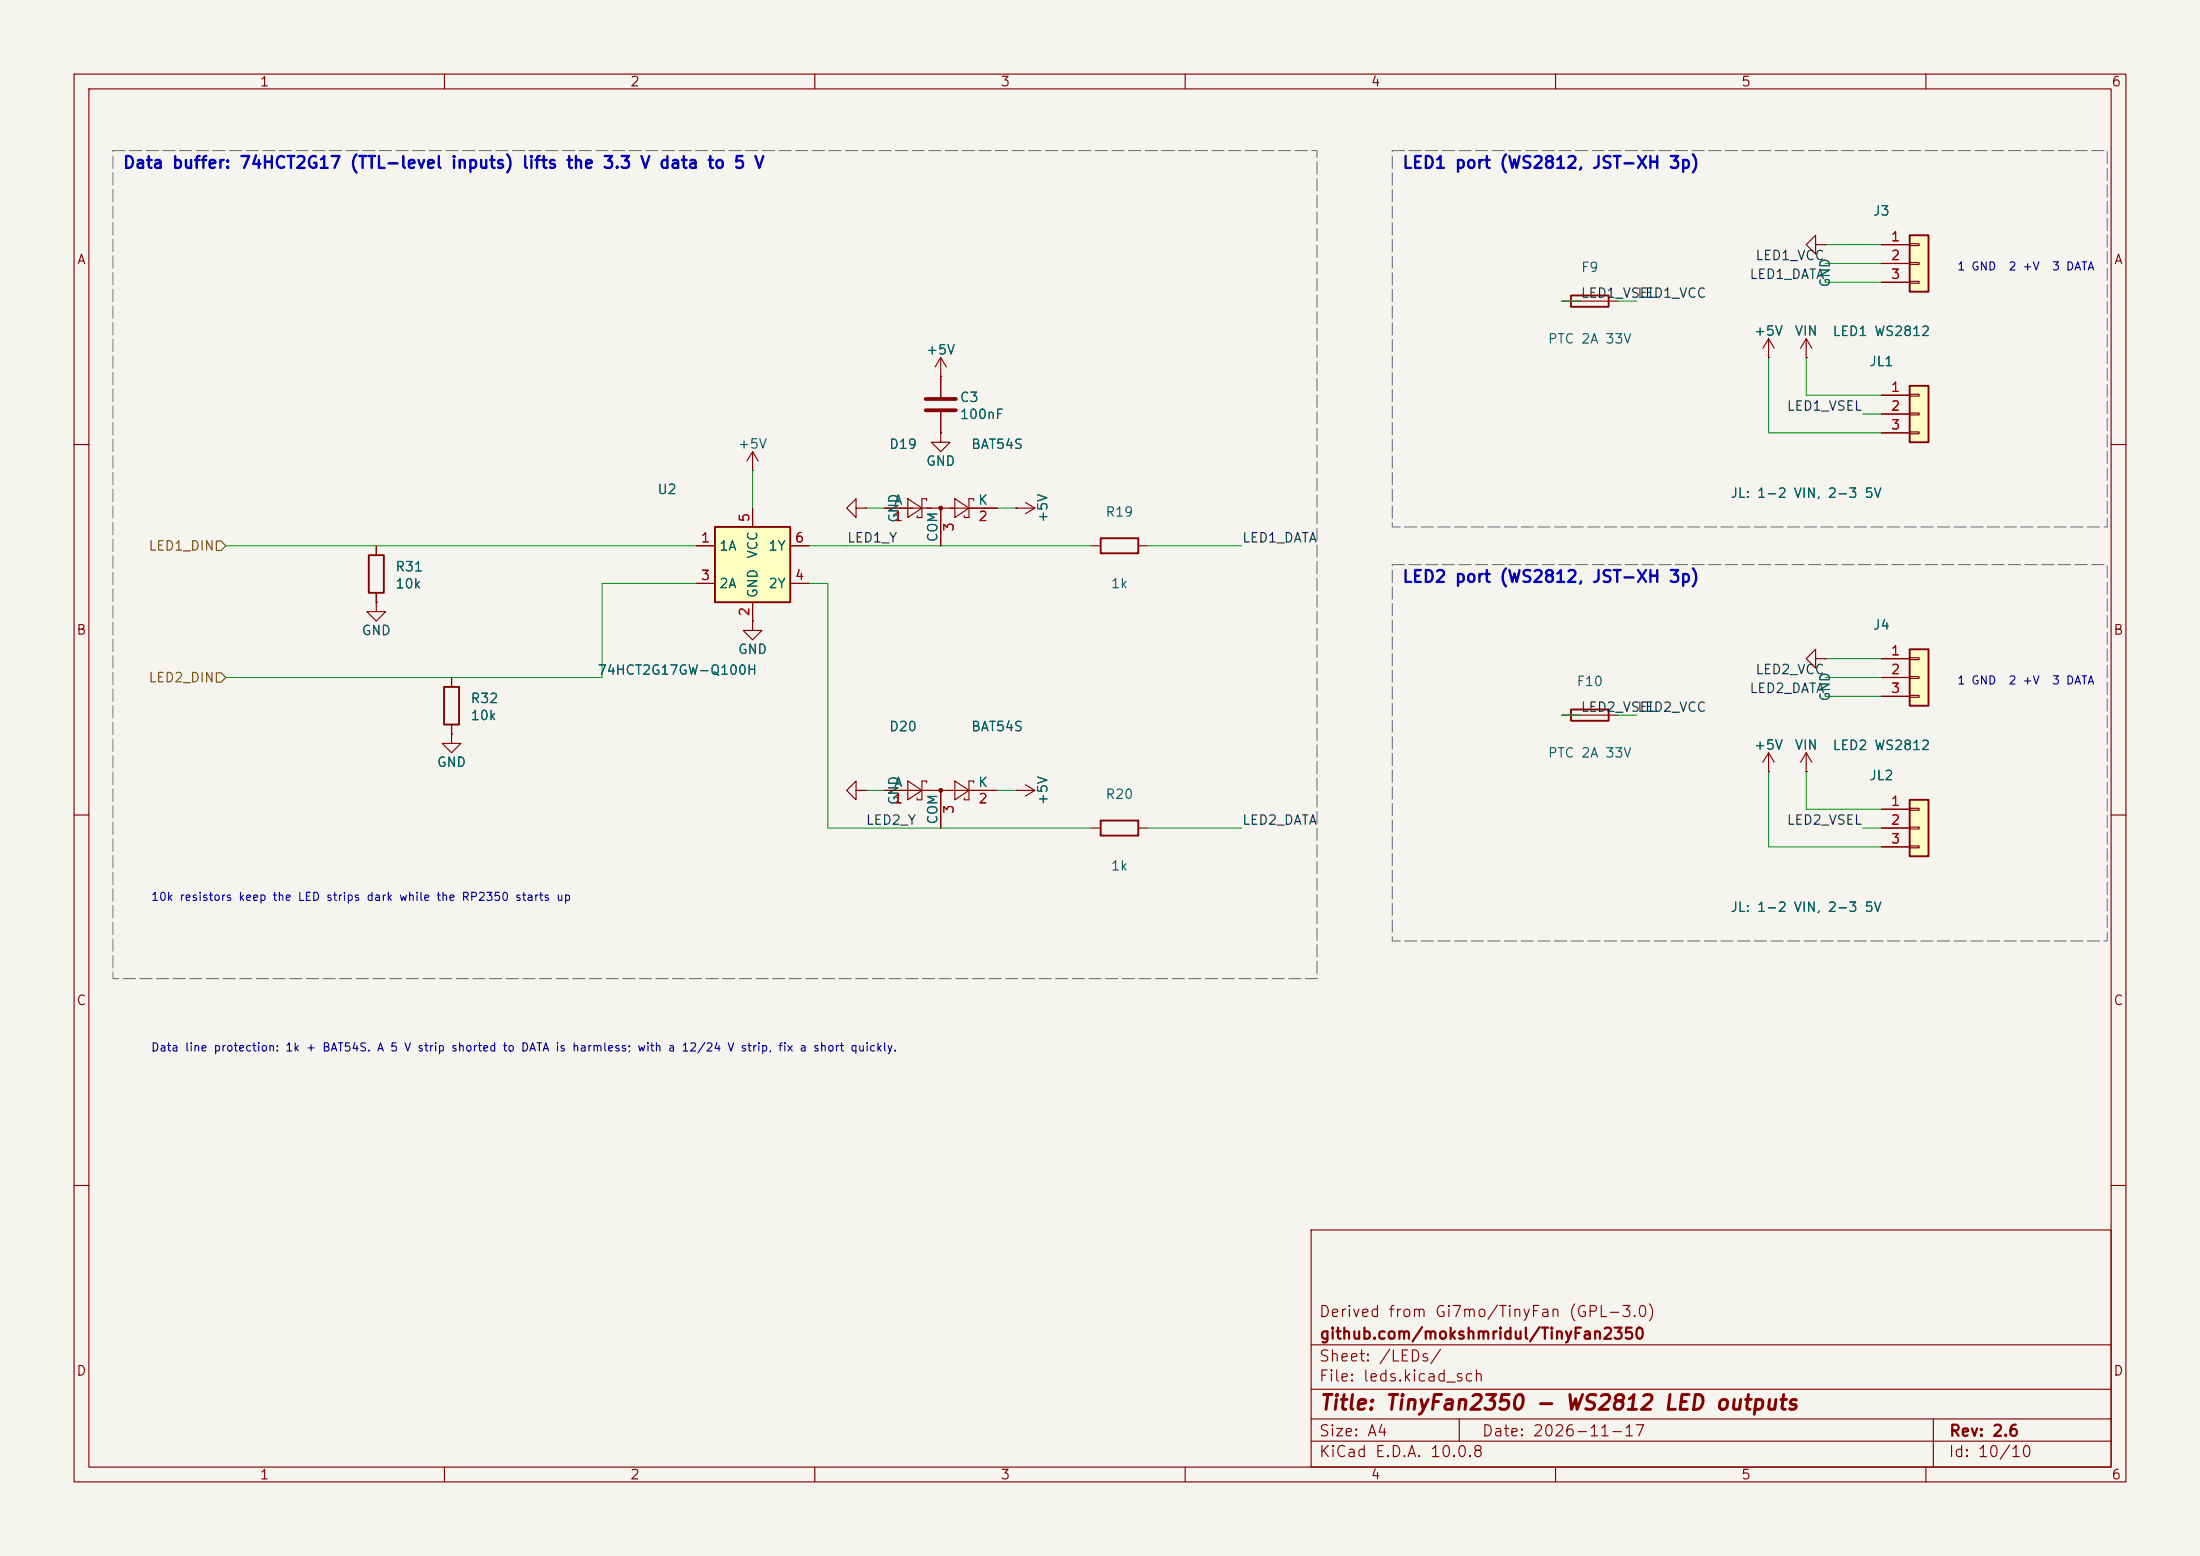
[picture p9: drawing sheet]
<svg xmlns="http://www.w3.org/2000/svg" width="297mm" height="210mm" viewBox="0 0 297 210" stroke-linecap="round" stroke-linejoin="round" font-family="sans-serif">
<path d="M0 0h297v210h-297z" fill="#f5f4ef" stroke="#f5f4ef" stroke-width=".14"/>
<g fill="none" stroke="#840000" stroke-width=".15">
<path d="M10 10h277v190h-277zM12 12h273v186h-273zM60 10v2M110 10v2M160 10v2M210 10v2M260 10v2M10 60h2M285 60h2M10 110h2M285 110h2M10 160h2"/>
<path d="M177 166h108v32h-108zM285 160h2M60 198v2M110 198v2M160 198v2M177 194.5h108M177 191.5h108M177 187.5h108M177 181.5h108M197 191.5v3M210 198v2M260 198v2"/>
<path d="M261 191.5v6.5"/>
</g>
<path d="M257.8 108h2.5v7.6h-2.5z" fill="#ffffc2"/>
<path d="M257.8 108h2.5v7.6h-2.5z" fill="none" stroke="#840000" stroke-width=".25"/>
<path d="M127 50.8v2.8M127 55.6v2.8M254 109.2h3.8M254 111.8h3.8M254 114.3h3.8M257.8 109.1h1.3v.2h-1.3zM257.8 111.6h1.3v.3h-1.3zM257.8 114.2h1.3v.2h-1.3z" fill="none" stroke="#840000" stroke-width=".15"/>
<path d="M125 53.8h4M125 55.4h4" fill="none" stroke="#840000" stroke-width=".51"/>
<path d="M96.5 71.1h10.2v10.2h-10.2z" fill="#ffffc2"/>
<path d="M96.5 71.1h10.2v10.2h-10.2z" fill="none" stroke="#840000" stroke-width=".25"/>
<g fill="none" stroke="#840000" stroke-width=".15">
<path d="M94 73.7h2.5M94 78.7h2.5M101.6 63.5h.1M101.6 61v2.5M101.6 68.6v2.5M101.6 61l-.8 1.2M101.6 61l.8 1.2M106.7 73.7h2.5M106.7 78.7h2.5M119.4 68.6h15.2M122.6 67.3l1.9 1.3-1.9 1.3zM125.1 67.6v-.3h-.6v2.6h-.7v-.3"/>
<path d="M127 68.6v5.1M128.9 67.3l1.9 1.3-1.9 1.3zM131.4 67.6v-.3h-.6v2.6h-.6v-.3M101.6 81.3v2.5M245.1 88.9v-1.3l-1.3 1.3 1.3 1.3v-1.3h1.3M246.4 88.9h.1M238.8 104.1h.1M238.8 101.6l-.8 1.3M238.8 101.6l.7 1.3M238.8 101.6v2.5M243.8 104.1h.1M243.8 101.6l-.7 1.3"/>
<path d="M243.8 101.6l.8 1.3M243.8 101.6v2.5"/>
</g>
<circle cx="127" cy="68.6" r=".25" fill="#840000" stroke="#840000" stroke-width=".15"/>
<path d="M257.8 87.6h2.5v7.7h-2.5z" fill="#ffffc2"/>
<path d="M212.1 95.8h5.1v1.5h-5.1zM257.8 87.6h2.5v7.7h-2.5z" fill="none" stroke="#840000" stroke-width=".25"/>
<g fill="none" stroke="#840000" stroke-width=".15">
<path d="M127 58.4v1.3h1.3l-1.3 1.3-1.3-1.3h1.3M127 58.4h.1M238.8 48.3h.1M238.8 45.7l-.8 1.3M238.8 45.7l.7 1.3M238.8 45.7v2.6M210.8 96.5h7.6M254 88.9h3.8M254 91.4h3.8M254 94h3.8M257.8 88.8h1.3v.2h-1.3zM257.8 91.3h1.3v.3h-1.3z"/>
<path d="M257.8 93.9h1.3v.2h-1.3z"/>
</g>
<path d="M257.8 31.8h2.5v7.6h-2.5z" fill="#ffffc2"/>
<path d="M212.1 39.9h5.1v1.5h-5.1zM257.8 31.8h2.5v7.6h-2.5z" fill="none" stroke="#840000" stroke-width=".25"/>
<path d="M254 33h3.8M254 35.6h3.8M254 38.1h3.8M257.8 32.9h1.3v.2h-1.3zM257.8 35.4h1.3v.3h-1.3zM257.8 38h1.3v.2h-1.3zM210.8 40.6h7.6M243.8 48.3h.1M243.8 45.7l-.7 1.3M243.8 45.7l.8 1.3M243.8 45.7v2.6" fill="none" stroke="#840000" stroke-width=".15"/>
<path d="M257.8 52.1h2.5v7.6h-2.5z" fill="#ffffc2"/>
<path d="M257.8 52.1h2.5v7.6h-2.5zM49.8 74.9h2v5.1h-2zM148.6 72.6h5.1v2.1h-5.1zM59.9 92.7h2.1v5.1h-2.1zM148.6 110.7h5.1v2.1h-5.1z" fill="none" stroke="#840000" stroke-width=".25"/>
<g fill="none" stroke="#840000" stroke-width=".15">
<path d="M245.1 33v-1.2l-1.3 1.2 1.3 1.3v-1.3h1.3M246.4 33h.1M254 33h3.8M254 35.6h3.8M254 38.1h3.8M127 50.8h.1M127 58.4h.1M127 48.3l-.8 1.2M127 48.3l.8 1.2M127 48.3v5.3M127 55.6v2.8M238.8 48.3h.1"/>
<path d="M243.8 48.3h.1M254 53.3h3.8M254 55.9h3.8M254 58.4h3.8M257.8 53.2h1.3v.3h-1.3zM257.8 55.8h1.3v.2h-1.3zM257.8 58.3h1.3v.2h-1.3zM50.8 73.7v1.2M94 73.7h2.5M94 78.7h2.5M101.6 68.6v2.5M106.7 73.7h2.5"/>
<path d="M106.7 78.7h2.5M115.6 68.6v-1.3l-1.3 1.3 1.3 1.3v-1.3h1.2M116.8 68.6h.1M119.4 68.6h3.8M127 68.6v5.1M130.8 68.6h3.8M137.2 68.6h.1M137.2 68.6h2.5M138.4 67.8l1.3 .8M139.7 68.6l-1.3 .7M147.3 73.7h1.3M153.7 73.7h1.2"/>
<path d="M50.8 81.3v1.3h1.3l-1.3 1.2-1.3-1.2h1.3M50.8 81.3h.1M50.8 80v1.3M61 99.1v1.2h1.2l-1.2 1.3-1.3-1.3h1.3M61 99.1h.1M61 91.4v1.3M61 97.8v1.3M101.6 83.8v1.3h1.3l-1.3 1.3-1.3-1.3h1.3M101.6 83.8h.1M101.6 81.3v2.5M246.4 88.9h.1M254 88.9h3.8"/>
<path d="M254 91.4h3.8M254 94h3.8M115.6 106.7v-1.3l-1.3 1.3 1.3 1.3v-1.3h1.2M116.8 106.7h.1M119.4 106.7h15.2M122.6 105.4l1.9 1.3-1.9 1.3zM125.1 105.7v-.3h-.6v2.6h-.7v-.3M127 106.7v5.1M128.9 105.4l1.9 1.3-1.9 1.3zM131.4 105.7v-.3h-.6v2.6h-.6v-.3M137.2 106.7h.1M137.2 106.7h2.5"/>
<path d="M138.4 105.9l1.3 .8M139.7 106.7l-1.3 .7M147.3 111.8h1.3M153.7 111.8h1.2M238.8 104.1h.1M243.8 104.1h.1M254 111.8h3.8M254 109.2h3.8M254 114.3h3.8"/>
</g>
<circle cx="127" cy="106.7" r=".25" fill="#840000" stroke="#840000" stroke-width=".15"/>
<path d="M29.2 73h.6l.7 .7-.7 .6h-.6zM29.2 90.8h.6l.7 .6-.7 .7h-.6z" fill="none" stroke="#725600" stroke-width=".15"/>
<g fill="none" stroke="#009600" stroke-width=".14">
<path d="M246.4 35.6h7.6M246.4 33h7.6M246.4 38.1h7.6M210.8 40.6h2.6M218.4 40.6h2.6M238.8 48.3v10.1h15.2M243.8 48.3v5h10.2M251.5 55.9h2.5M30.5 73.7h63.5M94 78.7h-12.7v12.7h-50.8M101.6 63.5v5.1M109.2 73.7h38.1"/>
<path d="M109.2 78.7h2.6v33.1h35.5M116.8 68.6h2.6M134.6 68.6h2.6M154.9 73.7h12.7M210.8 96.5h2.6M218.4 96.5h2.6M246.4 91.4h7.6M246.4 88.9h7.6M246.4 94h7.6M116.8 106.7h2.6M134.6 106.7h2.6M154.9 111.8h12.7"/>
<path d="M238.8 104.1v10.2h15.2M243.8 104.1v5.1h10.2M251.5 111.8h2.5"/>
</g>
<path d="M15.2 20.3h162.6v111.8h-162.6zM188 20.3h96.5v50.8h-96.5zM188 76.2h96.5v50.8h-96.5z" fill="none" stroke="#787878" stroke-width=".15" stroke-dasharray="1.6 .6"/>
<text font-size="2" fill="#840000" x="178" y="190.8">Title: TinyFan2350 - WS2812 LED outputs</text>
<g font-size="1.6" fill="#0000c2">
<text x="16.5" y="23.1">Data buffer: 74HCT2G17 (TTL-level inputs) lifts the 3.3 V data to 5 V</text>
<text x="189.2" y="23.1">LED1 port (WS2812, JST-XH 3p)</text>
<text x="189.2" y="79">LED2 port (WS2812, JST-XH 3p)</text>
</g>
<g font-size="1.5" fill="#840000">
<text x="178" y="178.1">Derived from Gi7mo/TinyFan (GPL-3.0)</text>
<text x="178" y="184.1">Sheet: /LEDs/</text>
<text x="178" y="181.1">github.com/mokshmridul/TinyFan2350</text>
<text x="178" y="186.8">File: leds.kicad_sch</text>
<text x="178" y="197">KiCad E.D.A. 10.0.8</text>
<text x="178" y="194.2">Size: A4</text>
<text x="200" y="194.2">Date: 2026-11-17</text>
<text x="263" y="197">Id: 10/10</text>
<text x="263" y="194.2">Rev: 2.6</text>
</g>
<g font-size="1.3" fill="#840000">
<text x="35" y="12">1</text>
<text x="85" y="12">2</text>
<text x="135" y="12">3</text>
<text x="185" y="12">4</text>
<text x="235" y="12">5</text>
<text x="285" y="12">6</text>
<text x="10.3" y="36">A</text>
<text x="285.3" y="36">A</text>
<text x="10.2" y="86">B</text>
<text x="285.2" y="86">B</text>
<text x="10.2" y="136">C</text>
<text x="285.2" y="136">C</text>
<text x="10.2" y="186">D</text>
<text x="285.2" y="186">D</text>
<text x="35" y="200">1</text>
<text x="85" y="200">2</text>
<text x="135" y="200">3</text>
<text x="185" y="200">4</text>
<text x="235" y="200">5</text>
<text x="285" y="200">6</text>
</g>
<g font-size="1.3" fill="#006464">
<text x="252.8" y="29.4">J3</text>
<text x="213.4" y="37">F9</text>
<text x="247.3" y="38.9" transform="rotate(-90 247.3 38.9)">GND</text>
<text x="208.9" y="46.7">PTC 2A 33V</text>
<text x="236.7" y="45.6">+5V</text>
<text x="242.2" y="45.6">VIN</text>
<text x="247.3" y="45.7">LED1 WS2812</text>
<text x="124.9" y="48.2">+5V</text>
<text x="252.3" y="49.7">JL1</text>
<text x="129.5" y="54.6">C3</text>
<text x="129.5" y="56.9">100nF</text>
<text x="99.5" y="60.9">+5V</text>
<text x="119.9" y="60.9">D19</text>
<text x="124.9" y="63.2">GND</text>
<text x="131" y="60.9">BAT54S</text>
<text x="88.7" y="67">U2</text>
<text x="120.6" y="68.4">A</text>
<text x="121.6" y="70.6" transform="rotate(-90 121.6 70.6)">GND</text>
<text x="132" y="68.4">K</text>
<text x="141.7" y="70.6" transform="rotate(-90 141.7 70.6)">+5V</text>
<text x="149.2" y="70.1">R19</text>
<text x="233.5" y="67.5">JL: 1-2 VIN, 2-3 5V</text>
<text x="53.3" y="77.4">R31</text>
<text x="97" y="74.6">1A</text>
<text x="102.6" y="75.5" transform="rotate(-90 102.6 75.5)">VCC</text>
<text x="103.6" y="74.6">1Y</text>
<text x="126.9" y="73.3" transform="rotate(-90 126.9 73.3)">COM</text>
<text x="53.3" y="79.7">10k</text>
<text x="97" y="79.7">2A</text>
<text x="102.6" y="80.8" transform="rotate(-90 102.6 80.8)">GND</text>
<text x="103.6" y="79.7">2Y</text>
<text x="149.9" y="79.7">1k</text>
<text x="48.7" y="86">GND</text>
<text x="99.5" y="88.6">GND</text>
<text x="252.8" y="85.3">J4</text>
<text x="63.4" y="95.2">R32</text>
<text x="80.6" y="91.4">74HCT2G17GW-Q100H</text>
<text x="212.7" y="92.9">F10</text>
<text x="247.3" y="94.8" transform="rotate(-90 247.3 94.8)">GND</text>
<text x="63.4" y="97.5">10k</text>
<text x="119.9" y="99">D20</text>
<text x="131" y="99">BAT54S</text>
<text x="236.7" y="101.5">+5V</text>
<text x="242.2" y="101.5">VIN</text>
<text x="247.3" y="101.5">LED2 WS2812</text>
<text x="58.9" y="103.8">GND</text>
<text x="120.6" y="106.5">A</text>
<text x="132" y="106.5">K</text>
<text x="208.9" y="102.6">PTC 2A 33V</text>
<text x="252.3" y="105.6">JL2</text>
<text x="121.6" y="108.7" transform="rotate(-90 121.6 108.7)">GND</text>
<text x="126.9" y="111.4" transform="rotate(-90 126.9 111.4)">COM</text>
<text x="141.7" y="108.7" transform="rotate(-90 141.7 108.7)">+5V</text>
<text x="149.2" y="108.2">R20</text>
<text x="149.9" y="117.8">1k</text>
<text x="233.5" y="123.4">JL: 1-2 VIN, 2-3 5V</text>
</g>
<g font-size="1.3" fill="#0f0f0f">
<text x="236.9" y="35.4">LED1_VCC</text>
<text x="213.3" y="40.5">LED1_VSEL</text>
<text x="221" y="40.5">LED1_VCC</text>
<text x="236.1" y="38">LED1_DATA</text>
<text x="241.1" y="55.8">LED1_VSEL</text>
<text x="114.3" y="73.5">LED1_Y</text>
<text x="167.6" y="73.5">LED1_DATA</text>
<text x="236.1" y="93.9">LED2_DATA</text>
<text x="236.9" y="91.3">LED2_VCC</text>
<text x="213.3" y="96.4">LED2_VSEL</text>
<text x="221" y="96.4">LED2_VCC</text>
<text x="116.8" y="111.6">LED2_Y</text>
<text x="167.6" y="111.6">LED2_DATA</text>
<text x="241.1" y="111.6">LED2_VSEL</text>
</g>
<g font-size="1.3" fill="#a90000">
<text x="255.2" y="32.9">1</text>
<text x="255.2" y="35.4">2</text>
<text x="255.2" y="38">3</text>
<text x="255.2" y="53.2">1</text>
<text x="255.2" y="55.7">2</text>
<text x="255.2" y="58.3">3</text>
<text x="101.5" y="70.6" transform="rotate(-90 101.5 70.6)">5</text>
<text x="120.6" y="70.6">1</text>
<text x="129.1" y="71.9" transform="rotate(-90 129.1 71.9)">3</text>
<text x="132" y="70.6">2</text>
<text x="94.5" y="73.5">1</text>
<text x="107.2" y="73.5">6</text>
<text x="94.5" y="78.6">3</text>
<text x="101.5" y="83.3" transform="rotate(-90 101.5 83.3)">2</text>
<text x="107.2" y="78.6">4</text>
<text x="255.2" y="88.8">1</text>
<text x="255.2" y="91.3">2</text>
<text x="255.2" y="93.8">3</text>
<text x="120.6" y="108.7">1</text>
<text x="129.1" y="110" transform="rotate(-90 129.1 110)">3</text>
<text x="132" y="108.7">2</text>
<text x="255.2" y="109.1">1</text>
<text x="255.2" y="111.6">2</text>
<text x="255.2" y="114.2">3</text>
</g>
<g font-size="1.3" fill="#725600">
<text x="20" y="74.6">LED1_DIN</text>
<text x="20" y="92.4">LED2_DIN</text>
</g>
<g font-size="1.1" fill="#0000c2">
<text x="264.2" y="36.8">1 GND</text>
<text x="271.1" y="36.8">2 +V</text>
<text x="276.9" y="36.8">3 DATA</text>
<text x="264.2" y="92.7">1 GND</text>
<text x="271.1" y="92.7">2 +V</text>
<text x="276.9" y="92.7">3 DATA</text>
<text x="20.3" y="121.9">10k resistors keep the LED strips dark while the RP2350 starts up</text>
<text x="20.3" y="142.2">Data line protection: 1k + BAT54S. A 5 V strip shorted to DATA is harmless; with a 12/24 V strip, fix a short quickly.</text>
</g>
</svg>
